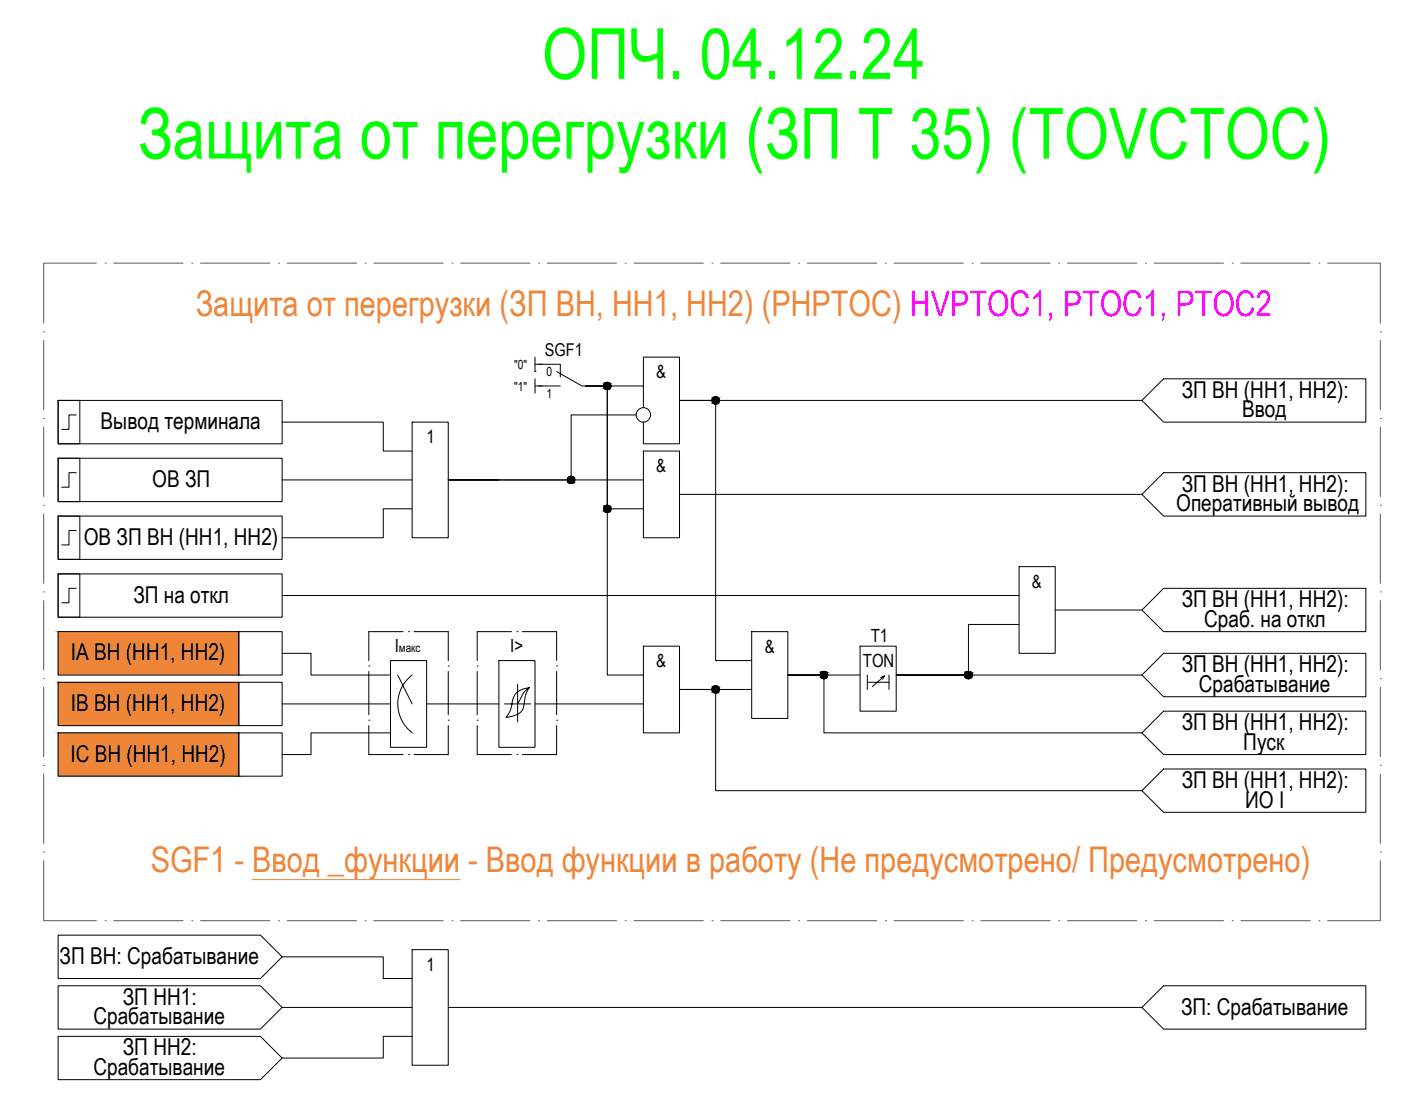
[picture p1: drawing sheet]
<svg xmlns="http://www.w3.org/2000/svg" width="777mm" height="611mm" viewBox="0 0 777 611" stroke-linecap="round" stroke-linejoin="round" font-family="sans-serif">
<!-- layer: 0 -->
<path d="M140 487h115" fill="none" stroke="#ef8637" stroke-width=".55"/>
<g fill="none" stroke="#000" stroke-width=".55">
<path d="M297 198v8M297 206h.1M297 202h4M297 210v8M297 214h4M325 214h12v160h20M325 214h12v68h20M325 214h32M32 222h12v24h-12zM32 222h124v24h-124zM42 230h-4v8h-4M156 234h56v16h16"/>
<path d="M228 234h20v64h-20zM353 230h-36v36h-69M357 226v-28h20v48h-20v-12M633 222l12-12h112v24h-112zM633 222h-256h20v144h20M32 254h12v24h-12zM32 254h124v24h-124zM357 250h20v48h-20zM42 262h-4v8h-4M156 266h72M277 266h-29h109M377 274h256"/>
<path d="M633 274l12-12h112v24h-112zM32 286h12v24h-12zM32 286h124v24h-124zM42 294h-4v8h-4M228 282h-16v16h-56M32 318h12v24h-12zM32 318h124v24h-124zM565 314h20v48h-20zM42 326h-4v8h-4M156 330h409M585 338h48M645 326h112v24h-112l-12-12z"/>
<path d="M32 350h100v24h-100zM132 350h24v24h-24zM357 358h20v48h-20zM417 350h20v48h-20zM477 358h20v36h-20zM565 346h-28v28h-40h136M32 378h100v24h-100zM132 378h24v24h-24zM156 362h16v12h44M216 366h20v48h-20zM220 374l8 16M228 374a20 20 0 0 0 0 32"/>
<path d="M277 366h20v48h-20zM287 379v21M477 374h-40h20v32h176M481 374v8M481 378h12M488 375h2l-6 5M490 375l-1 1M493 374v8M645 362h112v24h-112l-12-12zM156 390h60M236 390h41M287 390h7"/>
<path d="M293 381a30 30 0 0 0-3 12 11 11 0 0 1-9 5 19 19 0 0 0 3-11 9 9 0 0 1 9-6l-3 3-3 6h-7M297 390h60M417 382h-40h20v56h236M645 394h112v24h-112l-12-12zM32 406h100v24h-100zM132 406h24v24h-24zM216 406h-44v12h-16M633 438l12-12h112v24h-112zM32 518h112l12 12-12 12h-112zM156 530h56v12h16M228 526h20v64h-20zM32 546h112l12 12-12 12h-112z"/>
<path d="M156 558h72M248 558h385M633 558l12-12h112v24h-112zM32 574h112l12 12-12 12h-112zM228 574h-16v12h-56"/>
<circle cx="337" cy="214" r="2"/>
<circle cx="357" cy="230" r="4"/>
<circle cx="397" cy="222" r="2"/>
<circle cx="317" cy="266" r="2"/>
<circle cx="337" cy="282" r="2"/>
<circle cx="457" cy="374" r="2"/>
<circle cx="537" cy="374" r="2"/>
<circle cx="397" cy="382" r="2"/>
</g>
<g fill="none" stroke="#000" stroke-width=".55">
<path d="M299 202h12v7M299 214h12M309 206l14 8h12M223 350h-19v16M226 350h.1M229 350h19v16M284 350h-19v16M287 350h.1M290 350h19v16M204 369h.1M204 372v24M248 369h.1"/>
<path d="M248 372v24M265 369h.1M265 372v24M309 369h.1M309 372v24M204 399h.1M248 399h.1M265 399h.1M309 399h.1M204 402v16h19M226 418h.1M248 402v16h-19"/>
<path d="M265 402v16h19M287 418h.1M309 402v16h-19"/>
</g>
<!-- layer: 0 -->
<g fill="#000" stroke="#000" stroke-width=".55">
<path d="M456 372h1zM536 372h1z"/>
<path d="M336 212h1zM336 212h1z"/>
<path d="M336 212h1zM336 212h1z"/>
<path d="M336 216h1zM336 216h1z"/>
<path d="M336 212h2zM335 212h3z"/>
<path d="M336 216h1zM336 216h1z"/>
<path d="M335 212l3 1zM335 212l3 1z"/>
<path d="M335 216h3zM335 216h2z"/>
<path d="M335 213h3zM335 213h3z"/>
<path d="M335 215h3zM335 215l3 1z"/>
<path d="M335 213h3zM335 213h3z"/>
<path d="M335 215h3zM335 215h3z"/>
<path d="M335 213l4 1zM335 213l4 1z"/>
<path d="M335 215h3zM335 215h3z"/>
<path d="M335 214h4zM335 214h4z"/>
<path d="M335 214h4zM335 214l3 1z"/>
<path d="M335 214h4zM335 214h4z"/>
<path d="M396 220h1zM396 220h1z"/>
<path d="M396 220h2zM396 220h2z"/>
<path d="M396 224h1zM396 224h1z"/>
<path d="M396 220h2zM395 220h3z"/>
<path d="M396 224h2zM396 224h1z"/>
<path d="M395 220l3 1zM395 220l3 1z"/>
<path d="M395 224h3zM395 224h3z"/>
<path d="M395 221h3zM395 221h3z"/>
<path d="M395 223h3zM395 223l3 1z"/>
<path d="M395 221h4zM395 221h4z"/>
<path d="M395 223h3zM395 223h3z"/>
<path d="M395 221l4 1zM395 221l4 1z"/>
<path d="M395 223h4zM395 223h3z"/>
<path d="M395 222h4zM395 222h4z"/>
<path d="M395 222h4zM395 222l4 1z"/>
<path d="M395 222h4zM395 222h4z"/>
<path d="M316 264h1zM316 264h1z"/>
<path d="M316 264h1zM316 264h1z"/>
<path d="M316 268h1zM316 268h1z"/>
<path d="M316 264h2zM315 264h3z"/>
<path d="M316 268h1zM316 268h1z"/>
<path d="M315 264l3 1zM315 264l3 1z"/>
<path d="M315 268h3zM315 268h2z"/>
<path d="M315 265h3zM315 265h3z"/>
<path d="M315 267h3zM315 267l3 1z"/>
<path d="M315 265h3zM315 265h3z"/>
<path d="M315 267h3zM315 267h3z"/>
<path d="M315 265l4 1zM315 265l4 1z"/>
<path d="M315 267h3zM315 267h3z"/>
<path d="M315 266h4zM315 266h4z"/>
<path d="M315 266h4zM315 266l3 1z"/>
<path d="M315 266h4zM315 266h4z"/>
<path d="M336 280h1zM336 280h1z"/>
<path d="M336 280h1zM336 280h1z"/>
<path d="M336 284h1zM336 284h1z"/>
<path d="M336 280h2zM335 280h3z"/>
<path d="M336 284h1zM336 284h1z"/>
<path d="M335 280l3 1zM335 281h3z"/>
<path d="M335 284h3zM335 284h2z"/>
<path d="M335 281h3zM335 281h3z"/>
<path d="M335 283h3zM335 283l3 1z"/>
<path d="M335 281h3zM335 281h3z"/>
<path d="M335 283h3zM335 283h3z"/>
<path d="M335 281l4 1zM335 281l4 1z"/>
<path d="M335 283h3zM335 283h3z"/>
<path d="M335 282h4zM335 282h4z"/>
<path d="M335 282h4zM335 282l3 1z"/>
<path d="M335 282h4zM335 282h4z"/>
<path d="M456 372h2zM456 372h2z"/>
<path d="M456 376h1zM456 376h1z"/>
<path d="M456 372h2zM456 372h2z"/>
<path d="M456 376h1zM456 376h1z"/>
<path d="M456 372h2zM456 372h2z"/>
<path d="M456 376h2zM456 376h1z"/>
<path d="M456 372h2zM456 372h2z"/>
<path d="M456 376h2zM456 376h1z"/>
<path d="M456 372l2 1zM456 372l2 1z"/>
<path d="M456 376h2zM456 376h2z"/>
<path d="M456 372l2 1zM456 372l2 1z"/>
<path d="M456 376h2zM456 376h2z"/>
<path d="M455 373h3zM455 373h3z"/>
<path d="M455 375h3zM455 375l3 1z"/>
<path d="M455 373h3zM455 373h3z"/>
<path d="M455 375h3zM455 375l3 1z"/>
<path d="M455 373h4zM455 373h4z"/>
<path d="M455 375h3zM455 375h3z"/>
<path d="M455 373h4zM455 373h4z"/>
<path d="M455 375h3zM455 375h3z"/>
<path d="M455 373l4 1zM455 373l4 1z"/>
<path d="M455 375h4zM455 375h3z"/>
<path d="M455 373l4 1zM455 373l4 1z"/>
<path d="M455 375h4zM455 375h3z"/>
<path d="M455 374h4zM455 374h4z"/>
<path d="M455 374h4zM455 374l4 1z"/>
<path d="M455 374h4zM455 374h4z"/>
<path d="M455 374h4zM455 374l4 1z"/>
<path d="M455 374h4zM455 374h4z"/>
<path d="M455 374h4zM455 374h4z"/>
<path d="M536 372h2zM536 372h2z"/>
<path d="M536 376h1zM536 376h1z"/>
<path d="M536 372h2zM536 372h2z"/>
<path d="M536 376h1zM536 376h1z"/>
<path d="M536 372h2zM536 372h2z"/>
<path d="M536 376h2zM536 376h1z"/>
<path d="M536 372h2zM536 372h2z"/>
<path d="M536 376h2zM536 376h1z"/>
<path d="M536 372l2 1zM536 372l2 1z"/>
<path d="M536 376h2zM536 376h2z"/>
<path d="M536 372l2 1zM536 372l2 1z"/>
<path d="M536 376h2zM536 376h2z"/>
<path d="M535 373h4zM535 373h4z"/>
<path d="M535 375h3zM535 375l3 1z"/>
<path d="M535 373h4zM535 373h4z"/>
<path d="M535 375h3zM535 375l3 1z"/>
<path d="M535 373h4zM535 373h4z"/>
<path d="M535 375h4zM535 375h3z"/>
<path d="M535 373h4zM535 373h4z"/>
<path d="M535 375h4zM535 375h3z"/>
<path d="M535 373l4 1zM535 373l4 1z"/>
<path d="M535 375h4zM535 375h4z"/>
<path d="M535 373l4 1zM535 373l4 1z"/>
<path d="M535 375h4zM535 375h4z"/>
<path d="M535 374h4zM535 374h4z"/>
<path d="M535 374h4zM535 374l4 1z"/>
<path d="M535 374h4zM535 374h4z"/>
<path d="M535 374h4zM535 374l4 1z"/>
<path d="M535 374h4zM535 374h4z"/>
<path d="M535 374h4zM535 374h4z"/>
<path d="M396 380h1zM396 380h1z"/>
<path d="M396 380h2zM396 380h2z"/>
<path d="M396 384h1zM396 384h1z"/>
<path d="M396 380h2zM395 380h3z"/>
<path d="M396 384h2zM396 384h1z"/>
<path d="M395 380l3 1zM395 380l3 1z"/>
<path d="M395 384h3zM395 384h3z"/>
<path d="M395 381h3zM395 381h3z"/>
<path d="M395 383h3zM395 383l3 1z"/>
<path d="M395 381h4zM395 381h4z"/>
<path d="M395 383h3zM395 383h3z"/>
<path d="M395 381l4 1zM395 381l4 1z"/>
<path d="M395 383h4zM395 383h3z"/>
<path d="M395 382h4zM395 382h4z"/>
<path d="M395 382h4zM395 382l4 1z"/>
<path d="M395 382h4zM395 382h4z"/>
</g>
<g fill="#ef8637" stroke="#ef8637" stroke-width=".55">
<path d="M32 378l100 24v-24zM32 378l100 24h-100z"/>
<path d="M32 350l100 24v-24zM32 350l100 24h-100z"/>
<path d="M32 406l100 24v-24zM32 406l100 24h-100z"/>
</g>
<g fill="none" stroke="#58595b" stroke-width=".55">
<path d="M53 146h-29v33M58 146h.1M63 146h38M106 146h.1M111 146h39M154 146h.1M159 146h39M202 146h.1M207 146h39M250 146h.1M255 146h39M299 146h.1"/>
<path d="M303 146h39M347 146h.1M351 146h39M395 146h.1M399 146h39M443 146h.1M448 146h38M491 146h.1M496 146h38M539 146h.1M544 146h38M587 146h.1"/>
<path d="M592 146h38M635 146h.1M640 146h38M683 146h.1M688 146h38M731 146h.1M736 146h29v33M24 184h.1M24 189v38M765 184h.1M765 189v38M24 232h.1"/>
<path d="M24 237v38M765 232h.1M765 237v38M24 280h.1M765 280h.1M24 285v38M765 285v38M24 328h.1M24 333v38M765 328h.1M765 333v38M24 376h.1"/>
<path d="M765 376h.1M24 381v38M765 381v38M24 424h.1M24 429v38M765 424h.1M765 429v38M24 477v33h29M24 472h.1M765 472h.1M765 477v33h-29M58 510h.1"/>
<path d="M63 510h38M106 510h.1M111 510h39M154 510h.1M159 510h39M202 510h.1M207 510h39M250 510h.1M255 510h39M299 510h.1M303 510h39M347 510h.1"/>
<path d="M351 510h39M395 510h.1M399 510h39M443 510h.1M448 510h38M491 510h.1M496 510h38M539 510h.1M544 510h38M587 510h.1M592 510h38M635 510h.1"/>
<path d="M640 510h38M683 510h.1M688 510h38M731 510h.1"/>
</g>
<g font-size="39.2" fill="#0f0">
<text x="300" y="44">ОПЧ. 04.12.24</text>
<text x="76" y="88">Защита от перегрузки (ЗП Т 35) (TOVCTOC)</text>
</g>
<g font-size="19.6" fill="#ef8637">
<text x="109" y="175">Защита от перегрузки (ЗП ВН, НН1, НН2) (РHPTOC) HVРTOC1, РTOC1, РTOC2</text>
<text x="84" y="483">SGF1 - Ввод _функции - Ввод функции в работу (Не предусмотрено/ Предусмотрено)</text>
</g>
<g font-size="12.9">
<text x="655" y="220">ЗП ВН (НН1, НН2):</text>
<text x="688" y="231">Ввод</text>
<text x="56" y="238">Вывод терминала</text>
<text x="84" y="270">ОВ ЗП</text>
<text x="655" y="272">ЗП ВН (НН1, НН2):</text>
<text x="652" y="283">Оперативный вывод</text>
<text x="46" y="302">ОВ ЗП ВН (НН1, НН2)</text>
<text x="74" y="334">ЗП на откл</text>
<text x="655" y="336">ЗП ВН (НН1, НН2):</text>
<text x="667" y="347">Сраб. на откл</text>
<text x="39" y="366">IA ВН (НН1, НН2)</text>
<text x="655" y="373">ЗП ВН (НН1, НН2):</text>
<text x="664" y="383">Срабатывание</text>
<text x="39" y="394">IB ВН (НН1, НН2)</text>
<text x="655" y="405">ЗП ВН (НН1, НН2):</text>
<text x="689" y="415">Пуск</text>
<text x="39" y="422">IС ВН (НН1, НН2)</text>
<text x="655" y="437">ЗП ВН (НН1, НН2):</text>
<text x="690" y="448">ИО I</text>
<text x="33" y="534">ЗП ВН: Срабатывание</text>
<text x="68" y="557">ЗП НН1:</text>
<text x="655" y="562">ЗП: Срабатывание</text>
<text x="52" y="568">Срабатывание</text>
<text x="68" y="585">ЗП НН2:</text>
<text x="52" y="596">Срабатывание</text>
</g>
<g font-size="10.1">
<text x="364" y="209">&amp;</text>
<text x="236" y="246">1</text>
<text x="364" y="262">&amp;</text>
<text x="572" y="326">&amp;</text>
<text x="483" y="356">T1</text>
<text x="219" y="361">I</text>
<text x="283" y="361">I&gt;</text>
<text x="424" y="362">&amp;</text>
<text x="364" y="370">&amp;</text>
<text x="478" y="370">TON</text>
<text x="236" y="538">1</text>
</g>
<text font-size="9.8" x="302" y="197">SGF1</text>
<g font-size="7">
<text x="285" y="204">&quot;0&quot;</text>
<text x="303" y="208">0</text>
<text x="285" y="217">&quot;1&quot;</text>
<text x="303" y="220">1</text>
</g>
<text font-size="6.7" x="221" y="361">макс</text>
</svg>
